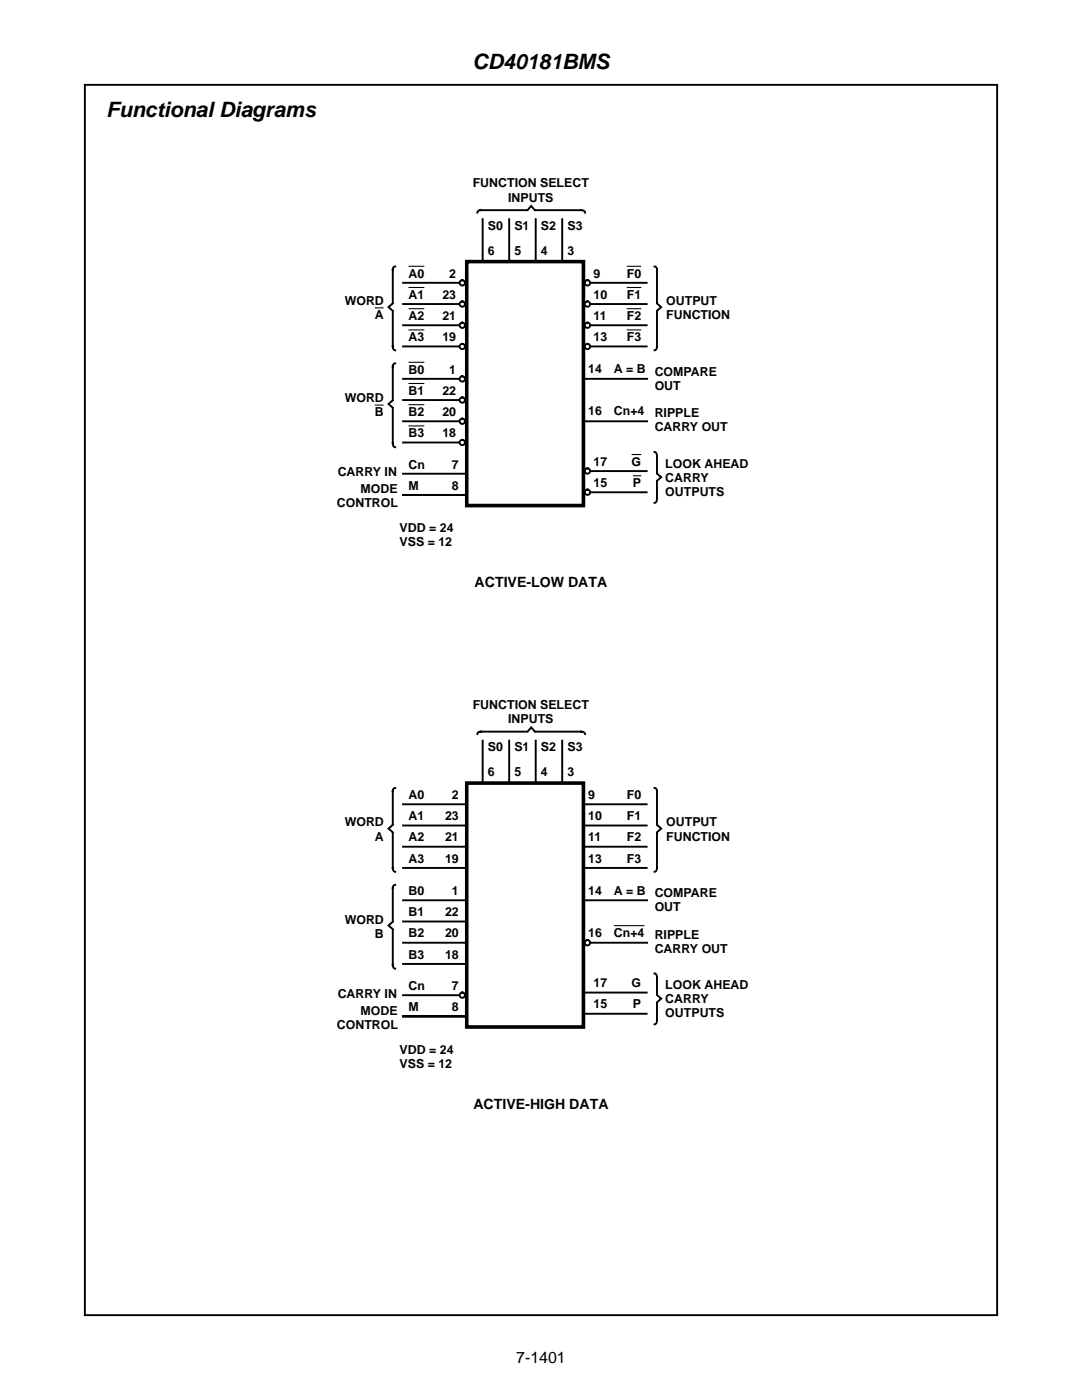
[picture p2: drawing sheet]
<svg xmlns="http://www.w3.org/2000/svg" width="216mm" height="279mm" viewBox="0 0 216 279" stroke-linecap="round" stroke-linejoin="round" font-family="sans-serif">
<path d="M16.9 16.9h182.1v245.6h-182.1zM80.4 56.4h12.7" fill="none" stroke="#000" stroke-width=".38"/>
<path d="M93.1 52.2h23.3v48.7h-23.3z" fill="none" stroke="#000" stroke-width=".72"/>
<path d="M91.8 56.2l.5-.3v.5v-.5a.52 .52 0 0 1 .4 .7 .52 .52 0 0 1-.7 .3 .52 .52 0 0 1-.2-.7z" fill="#fff"/>
<g fill="none" stroke="#000" stroke-width=".38">
<path d="M80.4 60.7h12.7"/>
<circle cx="92.2" cy="56.5" r=".53"/>
</g>
<path d="M81.5 53.1h3.2z" fill="#000" stroke="#000" stroke-width=".21"/>
<path d="M91.8 60.4l.5-.2v.5v-.5a.52 .52 0 0 1 .4 .6 .52 .52 0 0 1-.7 .4 .52 .52 0 0 1-.2-.8z" fill="#fff"/>
<g fill="none" stroke="#000" stroke-width=".38">
<path d="M80.4 64.9h12.7M80.4 69.1h12.7M80.4 75.6h12.7M80.4 79.8h12.7M80.4 84.1h12.7M80.4 88.3h12.7M80.4 94.5h12.7M80.4 98.8h12.7"/>
<circle cx="92.2" cy="60.7" r=".53"/>
</g>
<path d="M81.5 57.4h3.2z" fill="#000" stroke="#000" stroke-width=".21"/>
<path d="M91.8 64.7l.5-.3v.5v-.5a.52 .52 0 0 1 .4 .6 .52 .52 0 0 1-.7 .4 .52 .52 0 0 1-.2-.7z" fill="#fff"/>
<circle cx="92.2" cy="64.9" r=".53" fill="none" stroke="#000" stroke-width=".38"/>
<path d="M81.5 61.6h3.2z" fill="#000" stroke="#000" stroke-width=".21"/>
<path d="M91.8 68.9l.5-.3v.5v-.5a.52 .52 0 0 1 .4 .7 .52 .52 0 0 1-.7 .3 .52 .52 0 0 1-.2-.7z" fill="#fff"/>
<circle cx="92.2" cy="69.2" r=".53" fill="none" stroke="#000" stroke-width=".38"/>
<path d="M81.5 65.8h3.2z" fill="#000" stroke="#000" stroke-width=".21"/>
<path d="M91.8 75.4l.5-.3v.5v-.5a.52 .52 0 0 1 .4 .6 .52 .52 0 0 1-.7 .4 .52 .52 0 0 1-.2-.7z" fill="#fff"/>
<circle cx="92.2" cy="75.6" r=".53" fill="none" stroke="#000" stroke-width=".38"/>
<path d="M81.5 72.3h3.2z" fill="#000" stroke="#000" stroke-width=".21"/>
<path d="M91.8 79.6l.5-.3v.5v-.5a.52 .52 0 0 1 .4 .7 .52 .52 0 0 1-.7 .3 .52 .52 0 0 1-.2-.7z" fill="#fff"/>
<circle cx="92.2" cy="79.8" r=".53" fill="none" stroke="#000" stroke-width=".38"/>
<path d="M81.5 76.5h3.2z" fill="#000" stroke="#000" stroke-width=".21"/>
<path d="M91.8 83.8l.5-.2v.5v-.5a.52 .52 0 0 1 .4 .6 .52 .52 0 0 1-.7 .4 .52 .52 0 0 1-.2-.8z" fill="#fff"/>
<circle cx="92.2" cy="84.1" r=".53" fill="none" stroke="#000" stroke-width=".38"/>
<path d="M81.5 80.8h3.2z" fill="#000" stroke="#000" stroke-width=".21"/>
<path d="M91.8 88.1l.5-.3v.5v-.5a.52 .52 0 0 1 .4 .6 .52 .52 0 0 1-.7 .4 .52 .52 0 0 1-.2-.7z" fill="#fff"/>
<g fill="none" stroke="#000" stroke-width=".38">
<path d="M96.3 43.7v8.5M101.6 43.7v8.5M106.9 43.7v8.5M112.2 43.7v8.5"/>
<circle cx="92.2" cy="88.3" r=".53"/>
</g>
<path d="M81.5 85h3.2z" fill="#000" stroke="#000" stroke-width=".21"/>
<path d="M77.5 60.8l.8-.7v1.4z" fill="#fff"/>
<path d="M78.4 53.8v6.6M78.9 53.2a.58 .58 0 0 0-.5 .6M78.3 60.6l-.8 .7 .8 .7M78.4 62.2v6.9a.72 .72 0 0 0 .5 .8" fill="none" stroke="#000" stroke-width=".38"/>
<path d="M77.5 80.1l.8-.7v1.4z" fill="#fff"/>
<path d="M116.3 56.4h12.7M78.3 79.9l-.8 .7 .8 .7M78.9 72.5a.57 .57 0 0 0-.5 .6v6.7M78.4 88.5a.71 .71 0 0 0 .5 .8M78.4 81.6v6.9" fill="none" stroke="#000" stroke-width=".38"/>
<path d="M74.8 61.4h1.8zM74.8 80.8h1.8z" fill="#000" stroke="#000" stroke-width=".21"/>
<path d="M116.7 56.2l.5-.3v.5v-.5a.52 .52 0 0 1 .5 .7 .52 .52 0 0 1-.7 .3 .52 .52 0 0 1-.3-.7z" fill="#fff"/>
<g fill="none" stroke="#000" stroke-width=".38">
<path d="M116.3 60.7h12.7"/>
<circle cx="117.2" cy="56.5" r=".53"/>
</g>
<path d="M125.1 53.1h2.9z" fill="#000" stroke="#000" stroke-width=".21"/>
<path d="M116.7 60.4l.5-.2v.5v-.5a.52 .52 0 0 1 .5 .6 .52 .52 0 0 1-.7 .4 .52 .52 0 0 1-.3-.8z" fill="#fff"/>
<g fill="none" stroke="#000" stroke-width=".38">
<path d="M116.3 64.9h12.7M116.3 69.1h12.7"/>
<circle cx="117.2" cy="60.7" r=".53"/>
</g>
<path d="M125.1 57.4h2.9z" fill="#000" stroke="#000" stroke-width=".21"/>
<path d="M116.7 64.7l.5-.3v.5v-.5a.52 .52 0 0 1 .5 .6 .52 .52 0 0 1-.7 .4 .52 .52 0 0 1-.3-.7z" fill="#fff"/>
<circle cx="117.2" cy="64.9" r=".53" fill="none" stroke="#000" stroke-width=".38"/>
<path d="M125.1 61.6h2.9z" fill="#000" stroke="#000" stroke-width=".21"/>
<path d="M116.7 68.9l.5-.3v.5v-.5a.52 .52 0 0 1 .5 .7 .52 .52 0 0 1-.7 .3 .52 .52 0 0 1-.3-.7z" fill="#fff"/>
<circle cx="117.2" cy="69.2" r=".53" fill="none" stroke="#000" stroke-width=".38"/>
<path d="M125.1 65.8h2.9z" fill="#000" stroke="#000" stroke-width=".21"/>
<path d="M131.1 60.1l.8 .7-.8 .7z" fill="#fff"/>
<path d="M130.6 53.2a.58 .58 0 0 1 .5 .6M131.1 53.8v6.6M116.4 75.6h12.7M131.1 62.2v6.9l-.1 .6-.4 .2M131.1 60.6l.8 .7-.8 .7M116.3 94h12.7M116.3 98.2h12.7M116.4 84.1h12.7" fill="none" stroke="#000" stroke-width=".38"/>
<path d="M116.7 93.8l.5-.3v.5v-.5a.52 .52 0 0 1 .5 .6 .52 .52 0 0 1-.7 .4 .52 .52 0 0 1-.3-.7z" fill="#fff"/>
<circle cx="117.2" cy="94" r=".53" fill="none" stroke="#000" stroke-width=".38"/>
<path d="M126 90.7h2z" fill="#000" stroke="#000" stroke-width=".21"/>
<path d="M116.7 98l.5-.3v.5v-.5a.52 .52 0 0 1 .5 .7 .52 .52 0 0 1-.7 .3 .52 .52 0 0 1-.3-.7z" fill="#fff"/>
<circle cx="117.2" cy="98.2" r=".53" fill="none" stroke="#000" stroke-width=".38"/>
<path d="M126.3 94.9h1.7z" fill="#000" stroke="#000" stroke-width=".21"/>
<path d="M131.1 94l.8 .7-.8 .7z" fill="#fff"/>
<path d="M130.6 90.2a.7 .7 0 0 1 .5 .8M131.1 91.3v3.2M131.1 96.1v3.2M131.1 99.6l-.1 .5-.4 .3M131.1 94.5l.8 .7-.8 .7" fill="none" stroke="#000" stroke-width=".38"/>
<path d="M103.9 40.6l.7 .8h-1.4z" fill="#fff"/>
<g fill="none" stroke="#000" stroke-width=".38">
<path d="M105 41.9h-9.1a.58 .58 0 0 0-.7 .5M105.3 41.9l.7-.8 .7 .8M106.9 41.9h9.1a.67 .67 0 0 1 .7 .5M80.4 160.5h12.7M80.4 164.7h12.7M80.4 169h12.7M80.4 173.2h12.7M80.4 179.7h12.7M80.4 183.9h12.7M80.4 188.1h12.7M80.4 192.4h12.7M80.4 198.6h12.7"/>
<path d="M80.4 202.8h12.7"/>
</g>
<path d="M93.1 156.3h23.3v48.7h-23.3z" fill="none" stroke="#000" stroke-width=".72"/>
<path d="M91.8 198.4l.5-.3v.5v-.5a.52 .52 0 0 1 .4 .6 .52 .52 0 0 1-.7 .4 .52 .52 0 0 1-.2-.7z" fill="#fff"/>
<g fill="none" stroke="#000" stroke-width=".38">
<path d="M96.3 147.8v8.5M101.6 147.8v8.5M106.9 147.8v8.5M112.2 147.8v8.5"/>
<circle cx="92.2" cy="198.6" r=".53"/>
</g>
<path d="M77.5 164.9l.8-.7v1.4z" fill="#fff"/>
<path d="M78.9 157.3a.58 .58 0 0 0-.5 .6v6.6M78.3 164.7l-.8 .7 .8 .7M78.4 166.3v6.9a.72 .72 0 0 0 .5 .8" fill="none" stroke="#000" stroke-width=".38"/>
<path d="M77.5 184.2l.8-.7v1.4z" fill="#fff"/>
<path d="M78.9 176.6a.57 .57 0 0 0-.5 .6v6.6M116.3 160.5h12.7M116.3 164.7h12.7M116.3 169h12.7M116.3 173.2h12.7M78.3 184l-.8 .7 .8 .7M78.4 185.6v6.9a.71 .71 0 0 0 .5 .8" fill="none" stroke="#000" stroke-width=".38"/>
<path d="M131.1 164.2l.8 .7-.8 .7z" fill="#fff"/>
<path d="M130.6 157.3a.58 .58 0 0 1 .5 .6v6.6M116.4 179.7h12.7M131.1 166.3v6.9l-.1 .6-.4 .2M131.1 164.7l.8 .7-.8 .7M116.3 198.1h12.7M116.4 188.1h12.7M116.3 202.3h12.7" fill="none" stroke="#000" stroke-width=".38"/>
<path d="M122.5 184.7h6.1z" fill="#000" stroke="#000" stroke-width=".21"/>
<path d="M131.1 198.1l.8 .7-.8 .7z" fill="#fff"/>
<path d="M130.6 194.3a.7 .7 0 0 1 .5 .8M131.1 195.4v3.1M131.1 198.6l.8 .7-.8 .7M131.1 200.2v3.2M131.1 203.6a.71 .71 0 0 1-.5 .8" fill="none" stroke="#000" stroke-width=".38"/>
<path d="M103.9 144.6l.7 .8h-1.4z" fill="#fff"/>
<path d="M105 146h-9.1a.58 .58 0 0 0-.7 .5M105.3 146l.7-.8 .7 .8M106.9 146h9.1a.72 .72 0 0 1 .7 .5" fill="none" stroke="#000" stroke-width=".38"/>
<path d="M116.7 187.9l.5-.3v.5v-.5a.52 .52 0 0 1 .5 .7 .52 .52 0 0 1-.7 .3 .52 .52 0 0 1-.3-.7z" fill="#fff"/>
<circle cx="117.2" cy="188.2" r=".53" fill="none" stroke="#000" stroke-width=".38"/>
<g font-size="4.2">
<text x="94.3" y="13.8">CD40181BMS</text>
<text x="21.2" y="23.3">Functional Diagrams</text>
</g>
<text font-size="3.2" x="103" y="272">7-1401</text>
<g font-size="2.8">
<text x="94.7" y="117.2">ACTIVE-LOW DATA</text>
<text x="94.5" y="221.3">ACTIVE-HIGH DATA</text>
</g>
<g font-size="2.5">
<text x="94.3" y="37.4">FUNCTION SELECT</text>
<text x="101.4" y="40.2">INPUTS</text>
<text x="97.3" y="45.9">S0</text>
<text x="102.6" y="45.9">S1</text>
<text x="107.9" y="45.9">S2</text>
<text x="113.2" y="45.9">S3</text>
<text x="97.3" y="50.8">6</text>
<text x="102.6" y="50.8">5</text>
<text x="107.9" y="50.8">4</text>
<text x="113.2" y="50.8">3</text>
<text x="81.5" y="55.4">A0</text>
<text x="81.5" y="59.6">A1</text>
<text x="88.3" y="59.6">23</text>
<text x="89.6" y="55.4">2</text>
<text x="118.4" y="55.4">9</text>
<text x="118.4" y="59.6">10</text>
<text x="125.1" y="55.4">F0</text>
<text x="125.1" y="59.6">F1</text>
<text x="68.8" y="60.9">WORD</text>
<text x="74.8" y="63.7">A</text>
<text x="81.5" y="63.9">A2</text>
<text x="88.3" y="63.9">21</text>
<text x="118.4" y="63.9">11</text>
<text x="125.1" y="63.9">F2</text>
<text x="132.9" y="60.9">OUTPUT</text>
<text x="132.9" y="63.7">FUNCTION</text>
<text x="81.5" y="68.1">A3</text>
<text x="88.3" y="68.1">19</text>
<text x="118.4" y="68.1">13</text>
<text x="125.1" y="68.1">F3</text>
<text x="81.5" y="74.6">B0</text>
<text x="89.6" y="74.6">1</text>
<text x="117.4" y="74.5">14</text>
<text x="122.5" y="74.5">A = B</text>
<text x="130.6" y="75">COMPARE</text>
<text x="130.6" y="77.8">OUT</text>
<text x="68.8" y="80.3">WORD</text>
<text x="74.8" y="83.1">B</text>
<text x="81.5" y="78.8">B1</text>
<text x="81.5" y="83">B2</text>
<text x="88.3" y="78.8">22</text>
<text x="88.3" y="83">20</text>
<text x="117.4" y="82.9">16</text>
<text x="122.5" y="82.9">Cn+4</text>
<text x="130.6" y="83.3">RIPPLE</text>
<text x="81.5" y="87.3">B3</text>
<text x="88.3" y="87.3">18</text>
<text x="130.6" y="86.1">CARRY OUT</text>
<text x="67.4" y="95.1">CARRY IN</text>
<text x="81.5" y="93.5">Cn</text>
<text x="90.2" y="93.5">7</text>
<text x="118.4" y="93">17</text>
<text x="126" y="93">G</text>
<text x="132.8" y="93.3">LOOK AHEAD</text>
<text x="67.2" y="101.3">CONTROL</text>
<text x="72" y="98.4">MODE</text>
<text x="81.5" y="97.7">M</text>
<text x="90.2" y="97.7">8</text>
<text x="118.4" y="97.2">15</text>
<text x="126.3" y="97.2">P</text>
<text x="132.8" y="96.2">CARRY</text>
<text x="132.8" y="99">OUTPUTS</text>
<text x="79.7" y="106.2">VDD = 24</text>
<text x="79.7" y="109">VSS = 12</text>
<text x="94.3" y="141.5">FUNCTION SELECT</text>
<text x="97.3" y="149.9">S0</text>
<text x="101.4" y="144.3">INPUTS</text>
<text x="102.6" y="149.9">S1</text>
<text x="107.9" y="149.9">S2</text>
<text x="113.2" y="149.9">S3</text>
<text x="97.3" y="154.9">6</text>
<text x="102.6" y="154.9">5</text>
<text x="107.9" y="154.9">4</text>
<text x="113.2" y="154.9">3</text>
<text x="81.5" y="159.5">A0</text>
<text x="90.2" y="159.5">2</text>
<text x="117.4" y="159.5">9</text>
<text x="125.1" y="159.5">F0</text>
<text x="68.8" y="164.9">WORD</text>
<text x="74.8" y="167.8">A</text>
<text x="81.5" y="163.7">A1</text>
<text x="81.5" y="167.9">A2</text>
<text x="88.8" y="163.7">23</text>
<text x="88.8" y="167.9">21</text>
<text x="117.4" y="163.7">10</text>
<text x="117.4" y="167.9">11</text>
<text x="125.1" y="163.7">F1</text>
<text x="125.1" y="167.9">F2</text>
<text x="132.9" y="164.9">OUTPUT</text>
<text x="132.9" y="167.8">FUNCTION</text>
<text x="81.5" y="172.2">A3</text>
<text x="88.8" y="172.2">19</text>
<text x="117.4" y="172.2">13</text>
<text x="125.1" y="172.2">F3</text>
<text x="81.5" y="178.6">B0</text>
<text x="90.2" y="178.6">1</text>
<text x="117.4" y="178.5">14</text>
<text x="122.5" y="178.5">A = B</text>
<text x="130.6" y="179">COMPARE</text>
<text x="68.8" y="184.3">WORD</text>
<text x="81.5" y="182.9">B1</text>
<text x="88.8" y="182.9">22</text>
<text x="130.6" y="181.9">OUT</text>
<text x="74.8" y="187.2">B</text>
<text x="81.5" y="187.1">B2</text>
<text x="81.5" y="191.3">B3</text>
<text x="88.8" y="187.1">20</text>
<text x="88.8" y="191.3">18</text>
<text x="117.4" y="187">16</text>
<text x="122.5" y="187">Cn+4</text>
<text x="130.6" y="187.3">RIPPLE</text>
<text x="130.6" y="190.2">CARRY OUT</text>
<text x="81.5" y="197.6">Cn</text>
<text x="90.2" y="197.6">7</text>
<text x="118.4" y="197">17</text>
<text x="126" y="197">G</text>
<text x="132.8" y="197.4">LOOK AHEAD</text>
<text x="67.4" y="199.2">CARRY IN</text>
<text x="72" y="202.5">MODE</text>
<text x="81.5" y="201.8">M</text>
<text x="90.2" y="201.8">8</text>
<text x="118.4" y="201.3">15</text>
<text x="126.3" y="201.3">P</text>
<text x="132.8" y="200.2">CARRY</text>
<text x="132.8" y="203">OUTPUTS</text>
<text x="67.2" y="205.3">CONTROL</text>
<text x="79.7" y="210.3">VDD = 24</text>
<text x="79.7" y="213.1">VSS = 12</text>
</g>
</svg>
